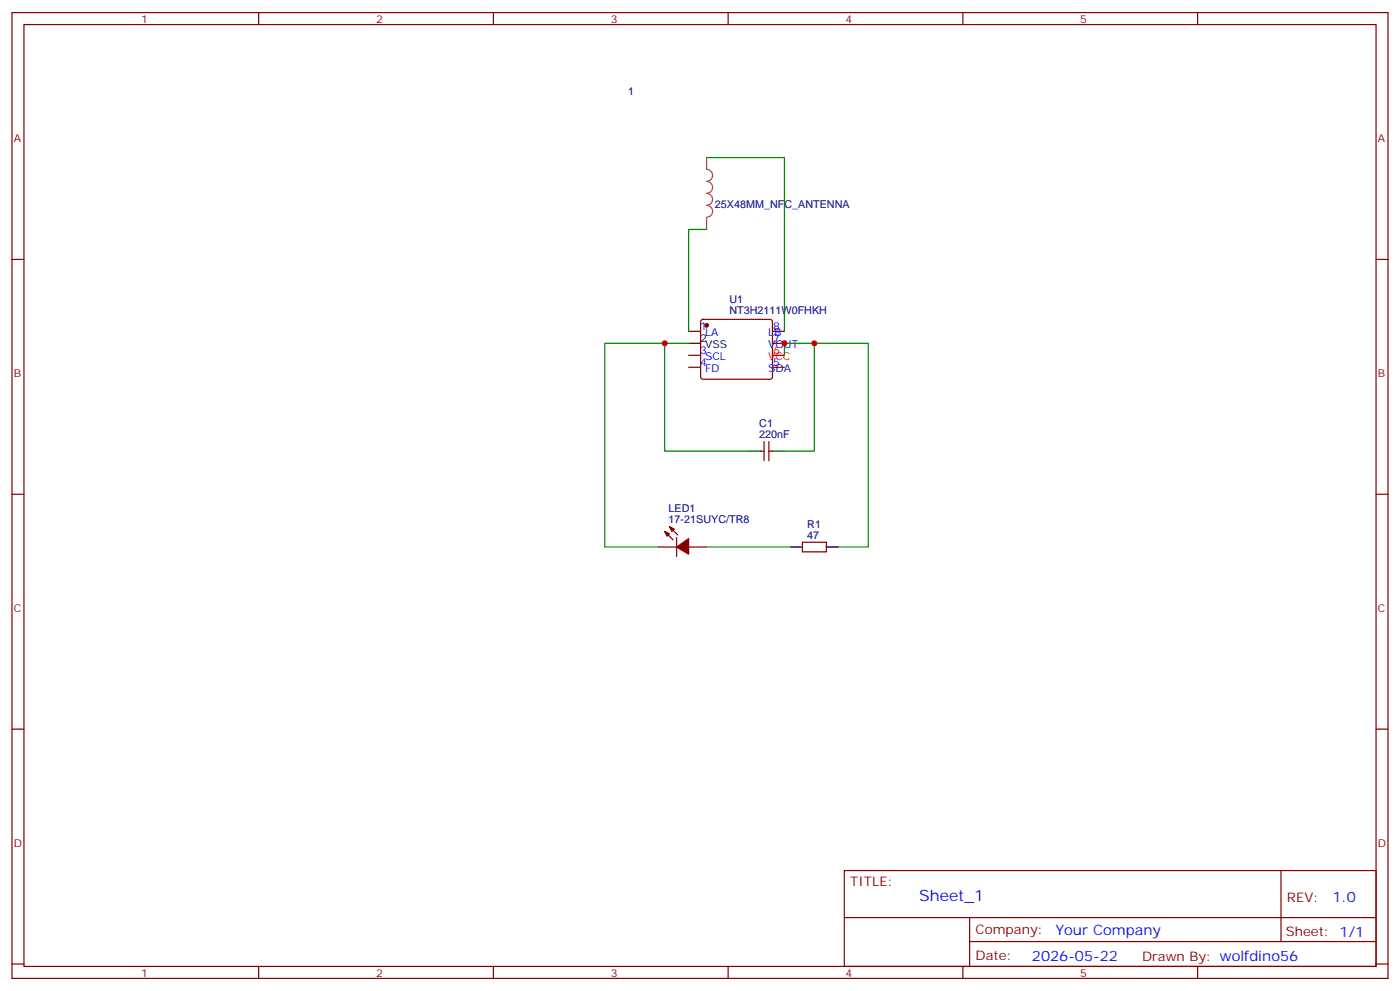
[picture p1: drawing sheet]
<svg xmlns="http://www.w3.org/2000/svg" width="412mm" height="292mm" viewBox="0 0 412 292" stroke-linecap="round" stroke-linejoin="round" font-family="sans-serif">
<g fill="none" stroke="#870000" stroke-width=".35">
<path d="M3.5 3.7h405.4v284.3h-405.4zM7.1 7.2h398.2v277.3h-398.2zM76.2 3.7v3.5M145.3 3.7v3.5M214.5 3.7v3.5M283.6 3.7v3.5M352.8 3.7v3.5M3.5 76.4h3.6M405.3 76.4h3.6M202.8 97.5h3.6M206.6 94.2l.5-.2h19.7l.5 .2 .2 .5v16.2l-.2 .5-.5 .3h-19.7l-.5-.3-.2-.5v-16.2zM227.5 97.5h3.6"/>
<path d="M202.8 104.6h3.6M202.8 108.1h3.6M227.5 108.1h3.6M227.5 101.1h3.6M224 132.8h1.1M225.1 130v5.6M226.5 130v5.6M226.5 132.8h1M3.5 145.5h3.6M195.8 156.5l2.5 2.4M197.2 155l2.5 2.5M199.3 158.2v5.7"/>
<path d="M236.4 159.6h7v2.9h-7zM405.3 145.5h3.6M194 161h5.3M202.8 161h5.3M3.5 214.7h3.6M405.3 214.7h3.6M248.7 256.3h156.6v28.2h-156.6zM377.3 256.3v20.9M248.7 270.1h156.5M285.6 277.2h119.6M285.6 270.1v14.2M3.5 283.8h3.6"/>
<path d="M76.2 284.5v3.5M145.3 284.5v3.5M214.5 284.5v3.5M283.6 284.5v3.5M352.8 284.5v3.5M405.3 283.8h3.6"/>
</g>
<g fill="#870000" stroke="#870000" stroke-width=".35">
<path d="M195.8 156.5l1.4 .7-.7 .7z"/>
<path d="M197.2 155l1.4 .8-.7 .7z"/>
<path d="M199.3 161l3.5-2.4v4.6z"/>
<circle cx="208.1" cy="95.8" r=".53"/>
</g>
<path d="M202.8 101.1h3.6M220.5 132.8h3.5M227.5 132.8h3.6M232.8 161h3.6M243.4 161h3.5" fill="none" stroke="#000" stroke-width=".35"/>
<path d="M227.5 104.6h3.6" fill="none" stroke="#f00" stroke-width=".35"/>
<path d="M208.1 46.4v3.5a1.76 1.76 0 0 1 1.8 1.7 1.76 1.76 0 0 1-1.8 1.8 1.76 1.76 0 0 1 1.8 1.8 1.76 1.76 0 0 1-1.8 1.7 1.76 1.76 0 0 1 1.8 1.8 1.76 1.76 0 0 1-1.8 1.7 1.76 1.76 0 0 1 1.8 1.8 1.76 1.76 0 0 1-1.8 1.8M208.1 64.1v3.5" fill="none" stroke="#a64a4a" stroke-width=".35"/>
<path d="M208.1 46.4h23v51.1M208.1 67.6h-5.3v29.9M195.8 101.1h-17.6v59.9h15.8M202.8 101.1h-7v31.7h24.7M231.1 104.6v-3.5h8.8v31.7h-8.8M239.9 101.1h15.9v59.9h-8.9M208.1 161h24.7" fill="none" stroke="#008700" stroke-width=".35"/>
<g fill="#c00">
<circle cx="239.9" cy="101.1" r=".88"/>
<circle cx="195.8" cy="101.1" r=".88"/>
<circle cx="231.1" cy="101.1" r=".88"/>
</g>
<text font-size="4.6" fill="#00f" x="270.8" y="265.3">Sheet_1</text>
<g font-size="4.2" fill="#00f">
<text x="392.5" y="265.6">1.0</text>
<text x="310.9" y="275.1">Your Company</text>
<text x="304" y="282.9">2026-05-22</text>
</g>
<g font-size="3.9" fill="#800">
<text x="250.5" y="260.9">TITLE:</text>
<text x="379.1" y="265.6">REV:</text>
<text x="287.4" y="275.1">Company:</text>
<text x="378.7" y="275.7">Sheet: 1/1</text>
<text x="287.4" y="282.8">Date:</text>
<text x="336.4" y="282.8">Drawn By: wolfdino56</text>
</g>
<g font-size="3.2" fill="#800">
<text x="41.6" y="6.7">1</text>
<text x="110.8" y="6.7">2</text>
<text x="179.9" y="6.7">3</text>
<text x="249.1" y="6.7">4</text>
<text x="318.2" y="6.7">5</text>
<text x="4.1" y="41.8">A</text>
<text x="405.9" y="41.8">A</text>
<text x="4.1" y="110.9">B</text>
<text x="405.9" y="110.9">B</text>
<text x="4.1" y="180.1">C</text>
<text x="405.9" y="180.1">C</text>
<text x="4.1" y="249.2">D</text>
<text x="405.9" y="249.2">D</text>
<text x="41.6" y="287.5">1</text>
<text x="110.8" y="287.5">2</text>
<text x="179.9" y="287.5">3</text>
<text x="249.1" y="287.5">4</text>
<text x="318.2" y="287.5">5</text>
</g>
<g font-size="3.2" fill="#000080">
<text x="185" y="28">1</text>
<text x="210.6" y="61.2">25X48MM_NFC_ANTENNA</text>
<text x="214.9" y="89.3">U1</text>
<text x="214.9" y="92.5">NT3H2111W0FHKH</text>
<text x="223.7" y="125.8">C1</text>
<text x="223.7" y="128.9">220nF</text>
<text x="197" y="154">17-21SUYC/TR8</text>
<text x="197" y="150.8">LED1</text>
<text x="237.8" y="155.4">R1</text>
<text x="237.8" y="158.6">47</text>
</g>
<g font-size="3.2" fill="#00f">
<text x="206.2" y="97.2">1</text>
<text x="207.7" y="99">LA</text>
<text x="226.2" y="99">LB</text>
<text x="227.7" y="100.7">7</text>
<text x="227.7" y="97.2">8</text>
<text x="206.2" y="104.2">3</text>
<text x="206.2" y="107.8">4</text>
<text x="207.7" y="106">SCL</text>
<text x="226.2" y="102.5">VOUT</text>
<text x="227.7" y="107.8">5</text>
<text x="207.7" y="109.5">FD</text>
<text x="226.2" y="109.5">SDA</text>
</g>
<g font-size="3.2">
<text x="206.2" y="100.7">2</text>
<text x="207.7" y="102.5">VSS</text>
</g>
<g font-size="3.2" fill="#f00">
<text x="226.2" y="106">VCC</text>
<text x="227.7" y="104.2">6</text>
</g>
</svg>
